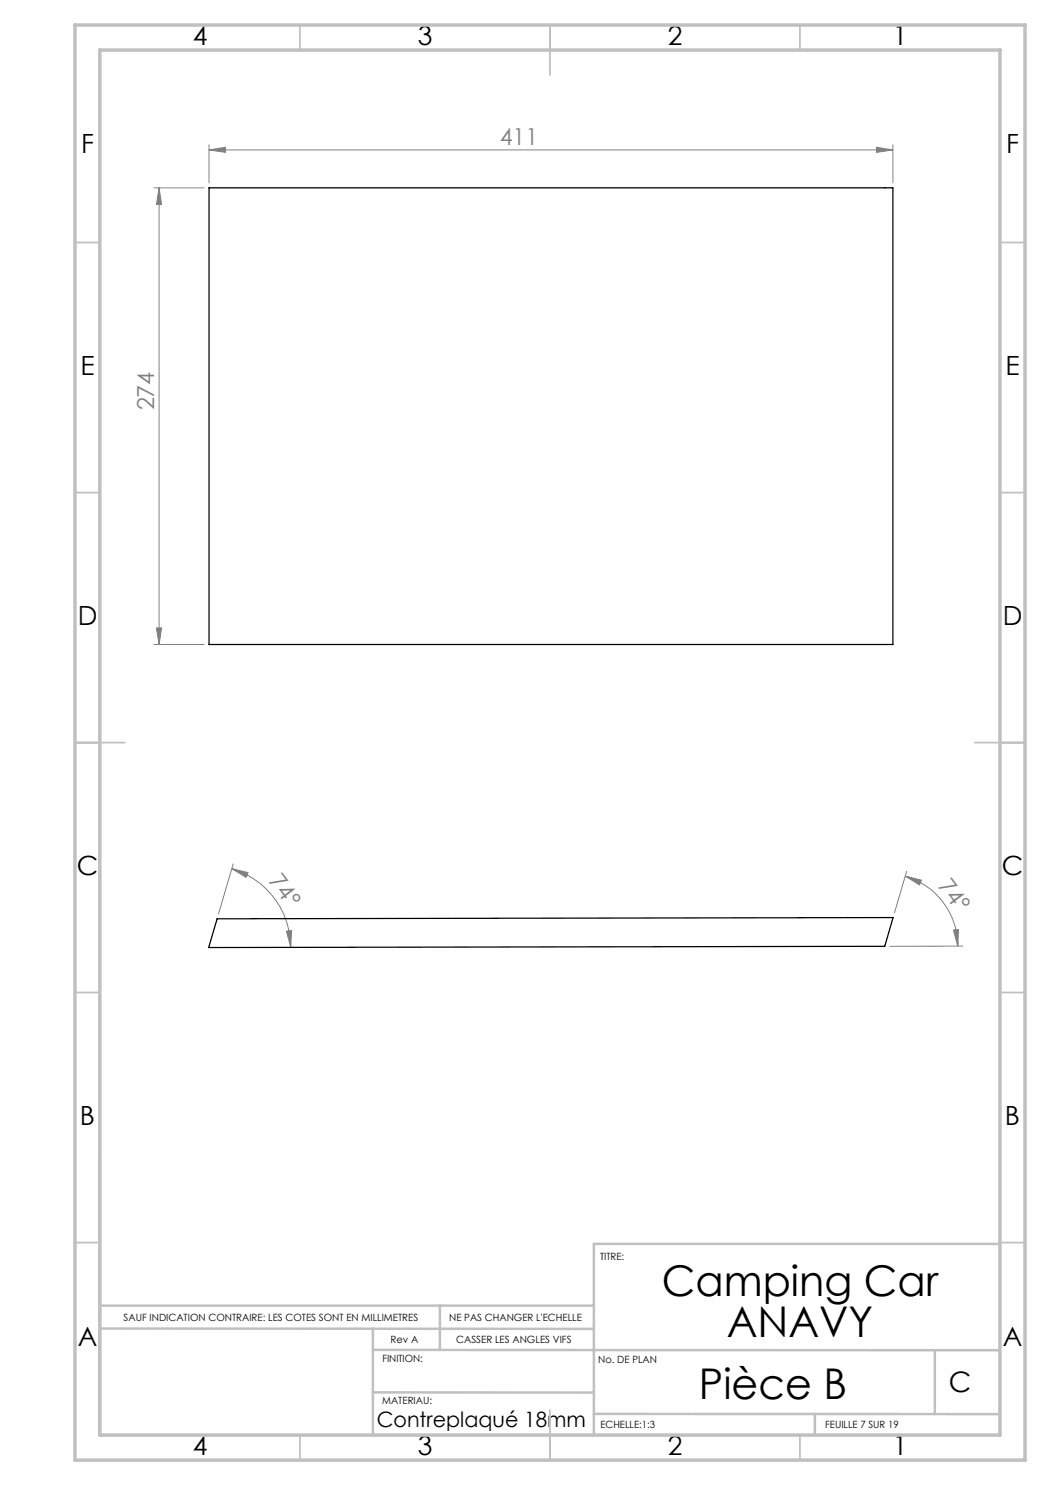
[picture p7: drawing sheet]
<svg xmlns="http://www.w3.org/2000/svg" width="210mm" height="297mm" viewBox="0 0 210 297" stroke-linecap="round" stroke-linejoin="round" font-family="sans-serif">
<g fill="none" stroke="#808080" stroke-width=".2">
<path d="M30.8 37.6h10M31.8 37.6l.5 3.3h-1zM31.8 37.6v91.3M41.8 30l3.3-.5v1zM41.8 29v7.6M41.8 30h136.8M175.3 29.5l3.3 .5-3.3 .5zM178.6 29v7.6M30.8 128.9h10M31.3 125.6h1l-.5 3.3zM46.4 173.7l3.2 .8-.4 1zM46.4 173.7a16.5 16.5 0 0 1 11.7 15.8"/>
<path d="M46.6 172.8l-2.9 10M181 175.2l3.3 .8-.4 1zM181 175.2a14.6 14.6 0 0 1 10.6 14M181.3 174.3l-2.4 8.3M57.3 186.2l1-.1-.2 3.4zM190.7 186l1-.1-.1 3.3zM192.5 189.2l-14.6 .1"/>
</g>
<g fill="none" stroke="#c0c0c0" stroke-width=".35">
<path d="M60 5v5M110 5v10M160 5v5M15 48.5h5M200 48.5h5M15 98.5h5M200 98.5h5M15 148.5h10M195 148.5h10M15 198.5h5M200 198.5h5M15 248.5h5"/>
<path d="M200 248.5h5M60 287v5M110 282v10M160 287v5"/>
</g>
<path d="M20 231.8v55.2M200 248.8h-81.2v38.2M20 261.1h98.8M20 265.7l98.8 .1M74.6 265.7v21.3M74.6 278.5h44.2M74.6 270h125.4M88 261.1v8.9M187 270v12.8M118.8 282.8h81.2M163 282.8v4.2" fill="none" stroke="#c0c0c0" stroke-width=".5"/>
<path d="M15 5h190v287h-190zM20 10h180v277h-180z" fill="none" stroke="#c0c0c0" stroke-width=".7"/>
<g fill="#808080">
<path d="M190.7 186l1-.1-.1 3.3zM181 175.2l3.3 .8-.4 1z"/>
<path d="M57.3 186.2l1-.1-.2 3.4zM46.4 173.7l3.2 .8-.4 1z"/>
<path d="M41.8 30l3.3-.5v1zM175.3 29.5l3.3 .5-3.3 .5z"/>
<path d="M31.3 125.6h1l-.5 3.3zM31.8 37.6l.5 3.3h-1z"/>
</g>
<path d="M41.8 37.6h136.8v91.3h-136.8zM43.4 183.8l135.2-.3-1.6 5.8-135.3 .2z" fill="none" stroke="#000" stroke-width=".25"/>
<g font-size="8.5">
<text x="132.4" y="259.3">Camping Car</text>
<text x="145.3" y="267.4">ANAVY</text>
<text x="139.8" y="279.7">Pièce B</text>
</g>
<text font-size="5.6" x="189.8" y="278.5">C</text>
<g font-size="5.3">
<text x="38.5" y="8.9">4</text>
<text x="83.5" y="8.9">3</text>
<text x="133.6" y="8.9">2</text>
<text x="178.6" y="8.9">1</text>
<text x="16.2" y="30.7">F</text>
<text x="201.2" y="30.7">F</text>
<text x="16.1" y="74.9">E</text>
<text x="201.1" y="74.9">E</text>
<text x="15.5" y="124.9">D</text>
<text x="200.5" y="124.9">D</text>
<text x="15.4" y="174.9">C</text>
<text x="200.4" y="174.9">C</text>
<text x="16" y="224.9">B</text>
<text x="201" y="224.9">B</text>
<text x="15.5" y="269.2">A</text>
<text x="200.5" y="269.2">A</text>
<text x="38.5" y="290.9">4</text>
<text x="83.5" y="290.9">3</text>
<text x="133.6" y="290.9">2</text>
<text x="178.6" y="290.9">1</text>
</g>
<g font-size="4.7" fill="#808080">
<text x="99.9" y="28.9">411</text>
<text x="30.8" y="82.1" transform="rotate(-90 30.8 82.1)">274</text>
<text x="53.6" y="176.2" transform="rotate(53 53.6 176.2)">74°</text>
<text x="187.4" y="177.1" transform="rotate(53 187.4 177.1)">74°</text>
</g>
<text font-size="4.2" x="75.4" y="285.4">Contreplaqué 18mm</text>
<g font-size="2">
<text x="120" y="251.9">TITRE:</text>
<text x="24.7" y="264.2">SAUF INDICATION CONTRAIRE: LES COTES SONT EN MILLIMETRES</text>
<text x="78.1" y="268.6">Rev A</text>
<text x="89.8" y="264.2">NE PAS CHANGER L'ECHELLE</text>
<text x="91.2" y="268.6">CASSER LES ANGLES VIFS</text>
<text x="76.5" y="272.3">FINITION:</text>
<text x="119.6" y="272.5">No. DE PLAN</text>
<text x="76.4" y="280.9">MATERIAU:</text>
<text x="120.1" y="285.6">ECHELLE:1:3</text>
<text x="165" y="285.6">FEUILLE 7 SUR 19</text>
</g>
</svg>
